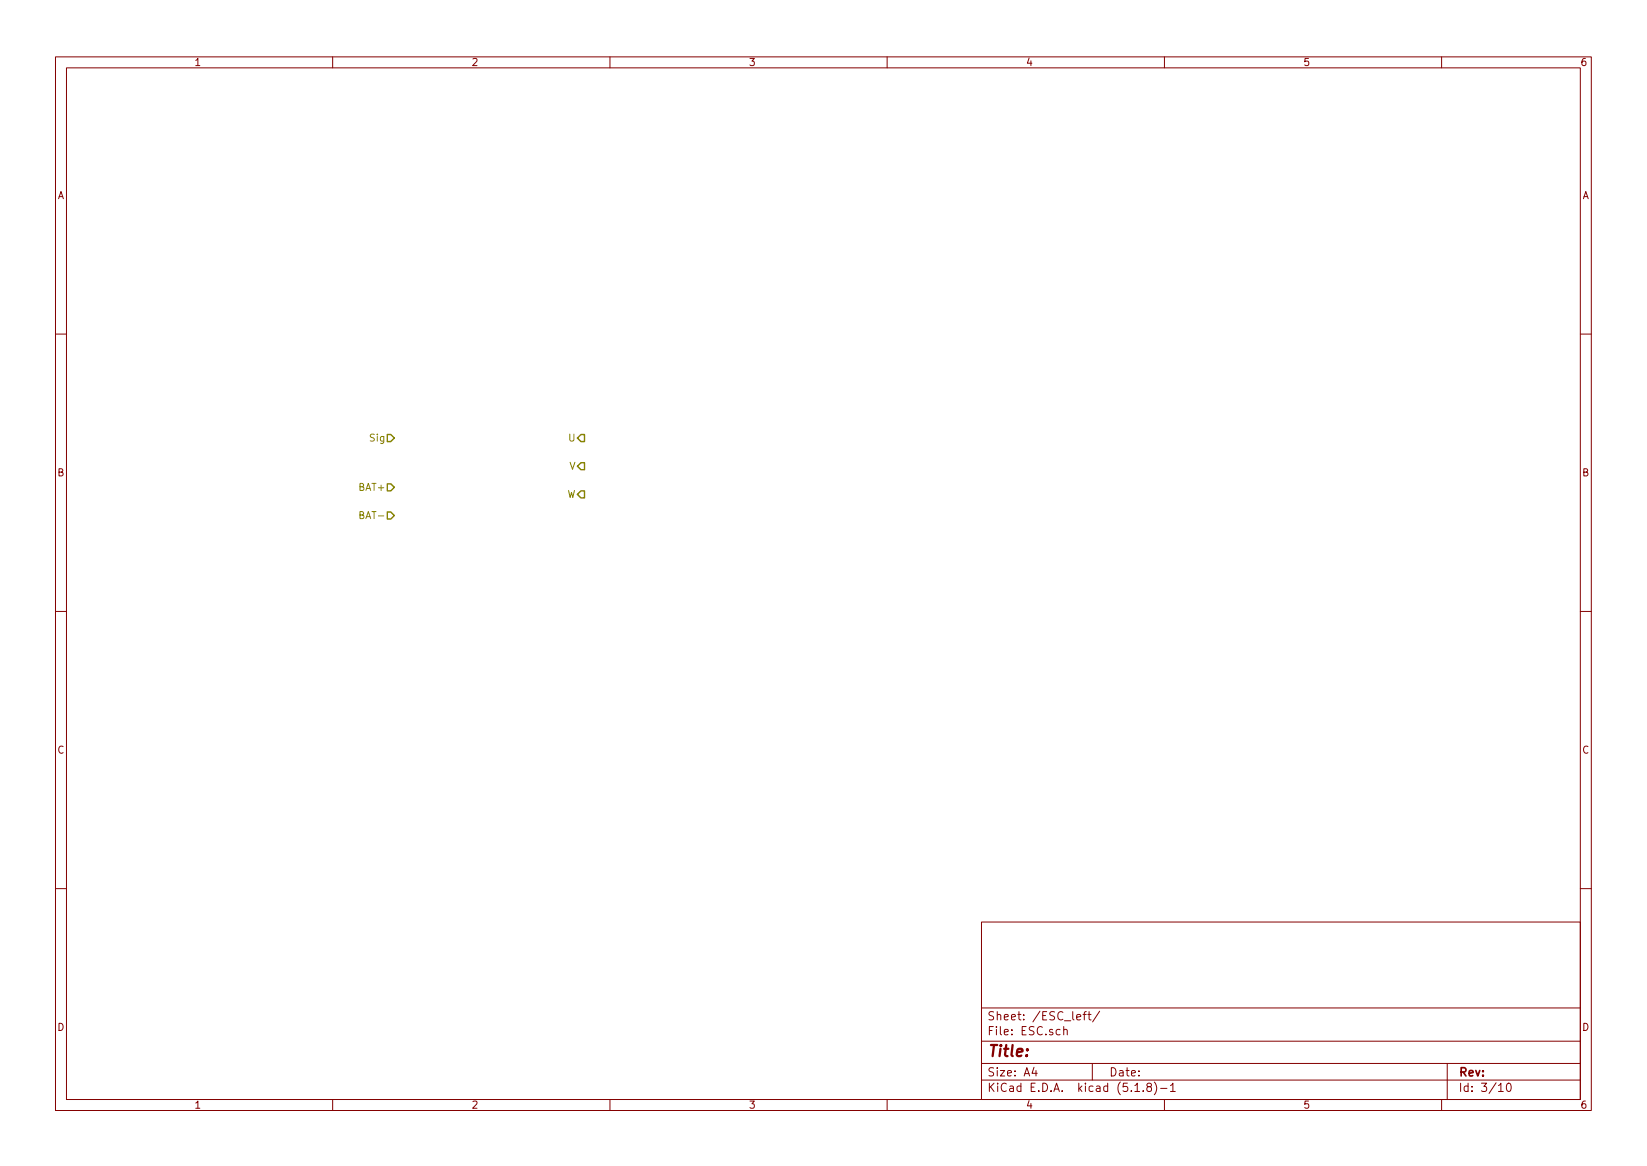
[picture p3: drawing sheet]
<svg xmlns="http://www.w3.org/2000/svg" width="297mm" height="210mm" viewBox="0 0 297 210" stroke-linecap="round" stroke-linejoin="round" font-family="sans-serif">
<g fill="none" stroke="#840000" stroke-width=".18">
<path d="M10 10.3h277v189.9h-277zM12 12.2h273v186.1h-273zM60 10.3v1.9M110 10.3v1.9M160 10.3v1.9M210 10.3v1.9M260 10.3v1.9M10 60.2h2M285 60.2h2M10 110.3h2M285 110.3h2M10 160.2h2"/>
<path d="M177 166.3h108v32h-108zM285 160.2h2M60 198.3v1.9M110 198.3v1.9M160 198.3v1.9M177 194.8h108M177 191.8h108M177 187.8h108M177 181.8h108M186.5 192.5l-.4 1h1M186.8 193v1M191.8 185.7l.2-.1 .4 .1 .1 .9"/>
<path d="M191.8 185.1v1.5M194.2 183.4l.7-.1-.1-.3-.4-.1-.2 .2 .1 .7h.5M195.3 182.9h.6M195.9 182.4l-.3 .2v1.3M196.2 182.9h.6M196.4 182.4v1.3l.4 .2M197 191.8v3M198.3 182.3l-1.2 2M204.7 196.8h.8M206.2 196.7v.1M207.1 196l-.3-.3 .3-.4 .5 .2-.1 .4a.52 .52 0 0 0-.6 .2 .52 .52 0 0 0 .1 .6l.4 .1 .2-.1 .1-.4-.3-.3M208.2 195.1a1.71 1.71 0 0 1 0 2.3"/>
<path d="M209.3 196.3h1.2M210 198.3v1.9M211.1 195.8l.4-.5v1.5M211.1 196.8h.9M260 198.3v1.9M261 191.8v6.5M270.3 195.8l.4-.5v1.5M270.3 196.8h.8M271.8 195.5l.3-.2a.86 .86 0 0 1 .1 1.5 .79 .79 0 0 1-.4-1.3z"/>
</g>
<path d="M69.8 78.4h.7l.6 .6-.6 .6h-.7zM104.8 78.4h.6v1.2h-.6l-.7-.6zM69.8 87.2h.7l.6 .7-.6 .6h-.7zM69.8 92.3h.7l.6 .7-.6 .6h-.7zM104.8 83.4h.6v1.3h-.6l-.7-.6zM104.8 88.5h.6v1.3h-.6l-.7-.7z" fill="none" stroke="#848400" stroke-width=".25"/>
<text font-size="2.8" fill="#840000" x="178" y="190.5">Title:</text>
<g font-size="2.1" fill="#840000">
<text x="178" y="184">Sheet: /ESC_left/</text>
<text x="178" y="186.7">File: ESC.sch</text>
<text x="178" y="196.9">KiCad E.D.A. kicad (5.1.8)-1</text>
<text x="178" y="194.1">Size: A4</text>
<text x="200" y="194.1">Date:</text>
<text x="263" y="194.1">Rev:</text>
<text x="263" y="196.9">Id: 3/10</text>
</g>
<g font-size="1.8" fill="#840000">
<text x="35" y="11.9">1</text>
<text x="85" y="11.9">2</text>
<text x="135" y="11.9">3</text>
<text x="185" y="11.9">4</text>
<text x="235" y="11.9">5</text>
<text x="285" y="11.9">6</text>
<text x="10.4" y="35.9">A</text>
<text x="285.4" y="35.9">A</text>
<text x="10.4" y="85.9">B</text>
<text x="285.4" y="85.9">B</text>
<text x="10.4" y="135.9">C</text>
<text x="285.4" y="135.9">C</text>
<text x="10.4" y="185.9">D</text>
<text x="285.4" y="185.9">D</text>
<text x="35" y="199.9">1</text>
<text x="85" y="199.9">2</text>
<text x="135" y="199.9">3</text>
<text x="185" y="199.9">4</text>
<text x="235" y="199.9">5</text>
<text x="285" y="199.9">6</text>
</g>
<g font-size="1.8" fill="#848400">
<text x="66.9" y="79.6">Sig</text>
<text x="102.6" y="79.6">U</text>
<text x="64.9" y="88.5">BAT+</text>
<text x="102.2" y="89.8">W</text>
<text x="102.7" y="84.7">V</text>
<text x="65.4" y="93.6">BAT-</text>
</g>
</svg>
